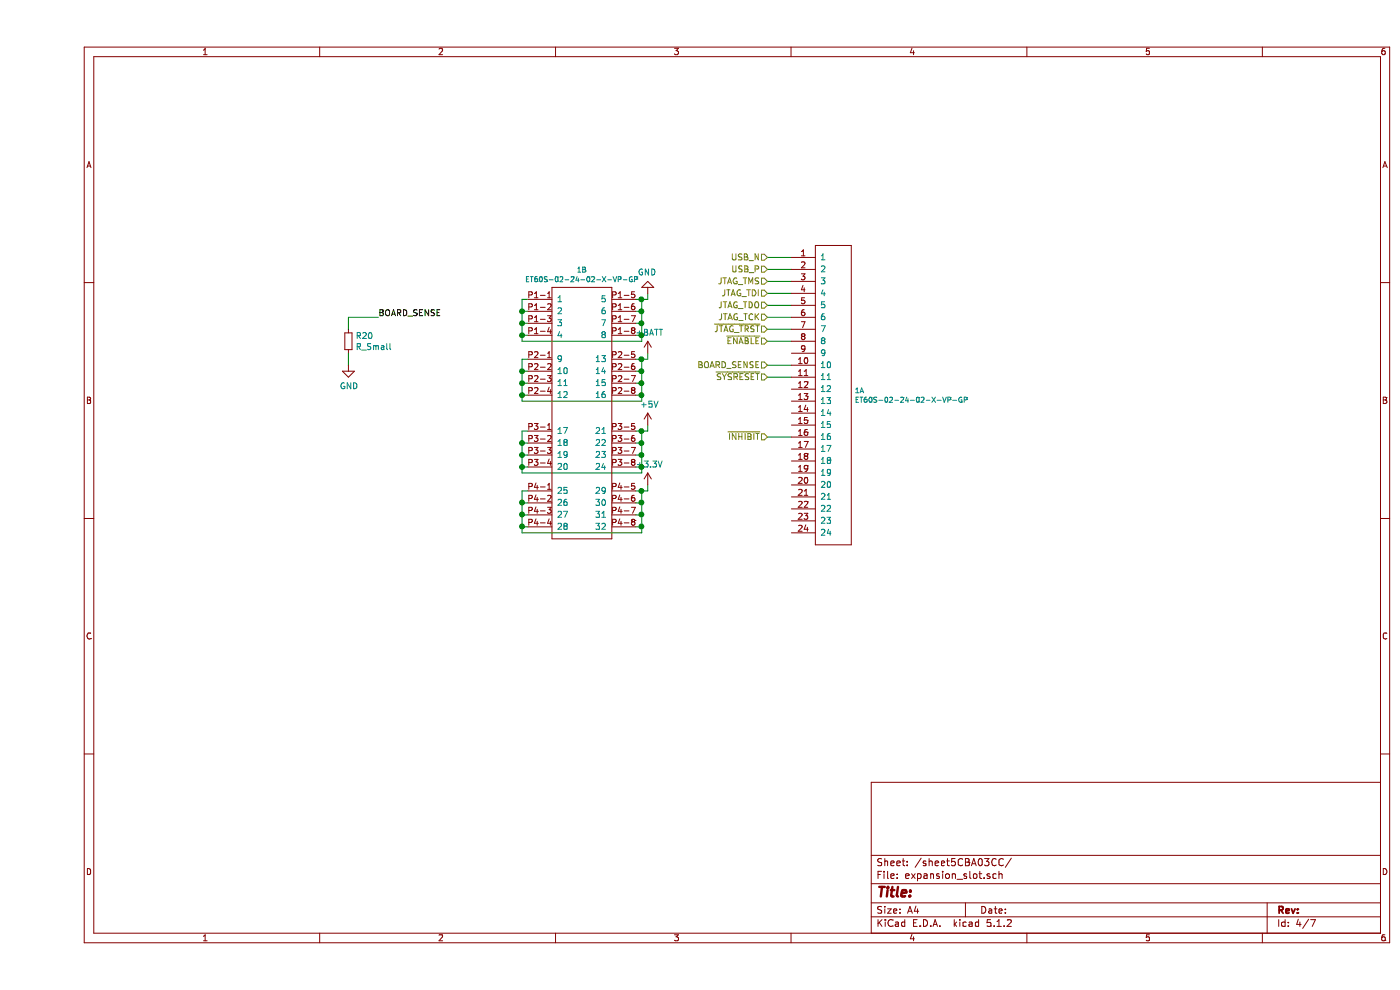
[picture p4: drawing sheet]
EESchema Schematic File Version 4
LIBS:Exodus1000-cache
EELAYER 29 0
EELAYER END
$Descr A4 11693 8268
encoding utf-8
Sheet 7 7
Title ""
Date ""
Rev ""
Comp ""
Comment1 ""
Comment2 ""
Comment3 ""
Comment4 ""
$EndDescr
Wire Wire Line
	5000 2500 5050 2500
Wire Wire Line
	5100 2500 5100 2450
Wire Wire Line
	5000 3000 5050 3000
Wire Wire Line
	5100 3000 5100 2950
Wire Wire Line
	5000 3600 5050 3600
Wire Wire Line
	5100 3600 5100 3550
Wire Wire Line
	5000 4100 5050 4100
Wire Wire Line
	5100 4100 5100 4050
$Comp
L power:GND #PWR?
U 1 1
P 5100 2450
AR Path="/5C8128A2/5C9582F3" Ref="#PWR?"  Part="1" 
AR Path="/5C8128A2/5C947A1C/5C9582F3" Ref="#PWR0129"  Part="1" 
AR Path="/5C8128A2/5C96CE86/5C9582F3" Ref="#PWR?"  Part="1" 
AR Path="/5C8128A2/5C96D12C/5C9582F3" Ref="#PWR?"  Part="1" 
AR Path="/5C8128A2/5C96D3D2/5C9582F3" Ref="#PWR?"  Part="1" 
AR Path="/5C8128A2/5C97B26C/5C9582F3" Ref="#PWR0133"  Part="1" 
AR Path="/5C8128A2/5C97B51C/5C9582F3" Ref="#PWR0137"  Part="1" 
AR Path="/5C8128A2/5C97B7CC/5C9582F3" Ref="#PWR0141"  Part="1" 
AR Path="/5CBA0410/5C9582F3" Ref="#PWR0144"  Part="1" 
AR Path="/5CBA041D/5C9582F3" Ref="#PWR0151"  Part="1" 
AR Path="/5CBA042A/5C9582F3" Ref="#PWR0156"  Part="1" 
AR Path="/5CBA0437/5C9582F3" Ref="#PWR0161"  Part="1" 
F 0 "#PWR0161" H 5100 2200 50  0001 C CNN
F 1 "GND" H 5105 2277 50  0000 C CNN
F 2 "" H 5100 2450 50  0001 C CNN
F 3 "" H 5100 2450 50  0001 C CNN
	1    5100 2450
	-1   0    0    1   
$EndComp
$Comp
L power:+BATT #PWR?
U 1 1
P 5100 2950
AR Path="/5C8128A2/5C9582F9" Ref="#PWR?"  Part="1" 
AR Path="/5C8128A2/5C947A1C/5C9582F9" Ref="#PWR0130"  Part="1" 
AR Path="/5C8128A2/5C96CE86/5C9582F9" Ref="#PWR?"  Part="1" 
AR Path="/5C8128A2/5C96D12C/5C9582F9" Ref="#PWR?"  Part="1" 
AR Path="/5C8128A2/5C96D3D2/5C9582F9" Ref="#PWR?"  Part="1" 
AR Path="/5C8128A2/5C97B26C/5C9582F9" Ref="#PWR0134"  Part="1" 
AR Path="/5C8128A2/5C97B51C/5C9582F9" Ref="#PWR0138"  Part="1" 
AR Path="/5C8128A2/5C97B7CC/5C9582F9" Ref="#PWR0142"  Part="1" 
AR Path="/5CBA0410/5C9582F9" Ref="#PWR0145"  Part="1" 
AR Path="/5CBA041D/5C9582F9" Ref="#PWR0152"  Part="1" 
AR Path="/5CBA042A/5C9582F9" Ref="#PWR0157"  Part="1" 
AR Path="/5CBA0437/5C9582F9" Ref="#PWR0162"  Part="1" 
F 0 "#PWR0162" H 5100 2800 50  0001 C CNN
F 1 "+BATT" H 5115 3123 50  0000 C CNN
F 2 "" H 5100 2950 50  0001 C CNN
F 3 "" H 5100 2950 50  0001 C CNN
	1    5100 2950
	1    0    0    -1  
$EndComp
$Comp
L power:+5V #PWR?
U 1 1
P 5100 3550
AR Path="/5C8128A2/5C9582FF" Ref="#PWR?"  Part="1" 
AR Path="/5C8128A2/5C947A1C/5C9582FF" Ref="#PWR0131"  Part="1" 
AR Path="/5C8128A2/5C96CE86/5C9582FF" Ref="#PWR?"  Part="1" 
AR Path="/5C8128A2/5C96D12C/5C9582FF" Ref="#PWR?"  Part="1" 
AR Path="/5C8128A2/5C96D3D2/5C9582FF" Ref="#PWR?"  Part="1" 
AR Path="/5C8128A2/5C97B26C/5C9582FF" Ref="#PWR0135"  Part="1" 
AR Path="/5C8128A2/5C97B51C/5C9582FF" Ref="#PWR0139"  Part="1" 
AR Path="/5C8128A2/5C97B7CC/5C9582FF" Ref="#PWR0143"  Part="1" 
AR Path="/5CBA0410/5C9582FF" Ref="#PWR0146"  Part="1" 
AR Path="/5CBA041D/5C9582FF" Ref="#PWR0153"  Part="1" 
AR Path="/5CBA042A/5C9582FF" Ref="#PWR0158"  Part="1" 
AR Path="/5CBA0437/5C9582FF" Ref="#PWR0163"  Part="1" 
F 0 "#PWR0163" H 5100 3400 50  0001 C CNN
F 1 "+5V" H 5115 3723 50  0000 C CNN
F 2 "" H 5100 3550 50  0001 C CNN
F 3 "" H 5100 3550 50  0001 C CNN
	1    5100 3550
	1    0    0    -1  
$EndComp
$Comp
L power:+3.3V #PWR?
U 1 1
P 5100 4050
AR Path="/5C8128A2/5C958305" Ref="#PWR?"  Part="1" 
AR Path="/5C8128A2/5C947A1C/5C958305" Ref="#PWR0132"  Part="1" 
AR Path="/5C8128A2/5C96CE86/5C958305" Ref="#PWR?"  Part="1" 
AR Path="/5C8128A2/5C96D12C/5C958305" Ref="#PWR?"  Part="1" 
AR Path="/5C8128A2/5C96D3D2/5C958305" Ref="#PWR?"  Part="1" 
AR Path="/5C8128A2/5C97B26C/5C958305" Ref="#PWR0136"  Part="1" 
AR Path="/5C8128A2/5C97B51C/5C958305" Ref="#PWR0140"  Part="1" 
AR Path="/5C8128A2/5C97B7CC/5C958305" Ref="#PWR0176"  Part="1" 
AR Path="/5CBA0410/5C958305" Ref="#PWR0147"  Part="1" 
AR Path="/5CBA041D/5C958305" Ref="#PWR0154"  Part="1" 
AR Path="/5CBA042A/5C958305" Ref="#PWR0159"  Part="1" 
AR Path="/5CBA0437/5C958305" Ref="#PWR0164"  Part="1" 
F 0 "#PWR0164" H 5100 3900 50  0001 C CNN
F 1 "+3.3V" H 5115 4223 50  0000 C CNN
F 2 "" H 5100 4050 50  0001 C CNN
F 3 "" H 5100 4050 50  0001 C CNN
	1    5100 4050
	1    0    0    -1  
$EndComp
Wire Wire Line
	6100 2150 6300 2150
Wire Wire Line
	6300 2250 6100 2250
Wire Wire Line
	6300 2350 6100 2350
Wire Wire Line
	6300 2450 6100 2450
Wire Wire Line
	6300 2550 6100 2550
Wire Wire Line
	6300 2650 6100 2650
Text HLabel 6100 2250 0    50   Input ~ 0
USB_P
Text HLabel 6100 2150 0    50   Input ~ 0
USB_N
Text HLabel 6100 2650 0    50   Input ~ 0
JTAG_TCK
Text HLabel 6100 2450 0    50   Input ~ 0
JTAG_TDI
Text HLabel 6100 2550 0    50   Input ~ 0
JTAG_TDO
Text HLabel 6100 2350 0    50   Input ~ 0
JTAG_TMS
Wire Wire Line
	6300 2750 6100 2750
Text HLabel 6100 2750 0    50   Input ~ 0
~JTAG_TRST
Wire Wire Line
	6300 2850 6100 2850
Wire Wire Line
	6300 3650 6100 3650
Text HLabel 6100 2850 0    50   Input ~ 0
~ENABLE
Text HLabel 6100 3650 0    50   Input ~ 0
~INHIBIT
Wire Wire Line
	6300 3050 6100 3050
Text HLabel 6100 3050 0    50   Input ~ 0
BOARD_SENSE
Wire Wire Line
	6300 3150 6100 3150
Text HLabel 6100 3150 0    50   Input ~ 0
~SYSRESET
Text Label 2850 2650 0    50   ~ 0
BOARD_SENSE
$Comp
L Device:R_Small R?
U 1 1
P 2600 2850
AR Path="/5C8128A2/5CD70420" Ref="R?"  Part="1" 
AR Path="/5C8128A2/5C947A1C/5CD70420" Ref="R31"  Part="1" 
AR Path="/5C8128A2/5C97B26C/5CD70420" Ref="R32"  Part="1" 
AR Path="/5C8128A2/5C97B51C/5CD70420" Ref="R33"  Part="1" 
AR Path="/5C8128A2/5C97B7CC/5CD70420" Ref="R35"  Part="1" 
AR Path="/5CBA0410/5CD70420" Ref="R20"  Part="1" 
AR Path="/5CBA041D/5CD70420" Ref="R21"  Part="1" 
AR Path="/5CBA042A/5CD70420" Ref="R22"  Part="1" 
AR Path="/5CBA0437/5CD70420" Ref="R23"  Part="1" 
F 0 "R23" H 2659 2896 50  0000 L CNN
F 1 "R_Small" H 2659 2805 50  0000 L CNN
F 2 "Resistor_SMD:R_0603_1608Metric" H 2600 2850 50  0001 C CNN
F 3 "~" H 2600 2850 50  0001 C CNN
	1    2600 2850
	1    0    0    -1  
$EndComp
Wire Wire Line
	2600 2950 2600 3050
$Comp
L power:GND #PWR?
U 1 1
P 2600 3050
AR Path="/5C8128A2/5CD70428" Ref="#PWR?"  Part="1" 
AR Path="/5C8128A2/5C947A1C/5CD70428" Ref="#PWR0185"  Part="1" 
AR Path="/5C8128A2/5C97B26C/5CD70428" Ref="#PWR0186"  Part="1" 
AR Path="/5C8128A2/5C97B51C/5CD70428" Ref="#PWR0187"  Part="1" 
AR Path="/5C8128A2/5C97B7CC/5CD70428" Ref="#PWR0192"  Part="1" 
AR Path="/5CBA0410/5CD70428" Ref="#PWR0148"  Part="1" 
AR Path="/5CBA041D/5CD70428" Ref="#PWR0155"  Part="1" 
AR Path="/5CBA042A/5CD70428" Ref="#PWR0160"  Part="1" 
AR Path="/5CBA0437/5CD70428" Ref="#PWR0165"  Part="1" 
F 0 "#PWR0165" H 2600 2800 50  0001 C CNN
F 1 "GND" H 2605 2877 50  0000 C CNN
F 2 "" H 2600 3050 50  0001 C CNN
F 3 "" H 2600 3050 50  0001 C CNN
	1    2600 3050
	1    0    0    -1  
$EndComp
Wire Wire Line
	2600 2750 2600 2650
Wire Wire Line
	2600 2650 2850 2650
$Comp
L Exodus_Connectors:ET60S-02-24-02-X-VP-GP 3
U 1 1
P 6300 2150
AR Path="/5CBA042A/5CD0546A" Ref="3"  Part="1" 
AR Path="/5CBA0410/5CD0546A" Ref="1"  Part="1" 
AR Path="/5CBA041D/5CD0546A" Ref="2"  Part="1" 
AR Path="/5CBA0437/5CD0546A" Ref="4"  Part="1" 
F 0 "4" H 6828 1040 42  0000 L CNN
F 1 "ET60S-02-24-02-X-VP-GP" H 6828 961 42  0000 L CNN
F 2 "Exodus_Connectors:ET60S-02-24-02-X-VP-GP" H 6300 2150 50  0001 C CNN
F 3 "" H 6300 2150 50  0001 C CNN
	1    6300 2150
	1    0    0    -1  
$EndComp
Wire Wire Line
	4100 2500 4050 2500
Wire Wire Line
	4050 2500 4050 2600
Wire Wire Line
	4100 2600 4050 2600
Connection ~ 4050 2600
Wire Wire Line
	4050 2600 4050 2700
Wire Wire Line
	4100 2700 4050 2700
Connection ~ 4050 2700
Wire Wire Line
	4050 2700 4050 2800
Wire Wire Line
	4100 2800 4050 2800
Connection ~ 4050 2800
Wire Wire Line
	4050 2800 4050 2850
Wire Wire Line
	5050 2850 5050 2800
Connection ~ 5050 2500
Wire Wire Line
	5050 2500 5100 2500
Wire Wire Line
	5000 2600 5050 2600
Connection ~ 5050 2600
Wire Wire Line
	5050 2600 5050 2500
Wire Wire Line
	5000 2700 5050 2700
Connection ~ 5050 2700
Wire Wire Line
	5050 2700 5050 2600
Wire Wire Line
	5000 2800 5050 2800
Connection ~ 5050 2800
Wire Wire Line
	5050 2800 5050 2700
Wire Wire Line
	4050 2850 5050 2850
Wire Wire Line
	4050 3000 4050 3100
Wire Wire Line
	4100 3000 4050 3000
Wire Wire Line
	4100 3100 4050 3100
Connection ~ 4050 3100
Wire Wire Line
	4050 3100 4050 3200
Wire Wire Line
	4100 3200 4050 3200
Connection ~ 4050 3200
Wire Wire Line
	4050 3200 4050 3300
Wire Wire Line
	4100 3300 4050 3300
Connection ~ 4050 3300
Wire Wire Line
	4050 3300 4050 3350
Wire Wire Line
	5050 3350 5050 3300
Wire Wire Line
	4050 3350 5050 3350
Connection ~ 5050 3000
Wire Wire Line
	5050 3000 5100 3000
Wire Wire Line
	5000 3100 5050 3100
Connection ~ 5050 3100
Wire Wire Line
	5050 3100 5050 3000
Wire Wire Line
	5000 3200 5050 3200
Connection ~ 5050 3200
Wire Wire Line
	5050 3200 5050 3100
Wire Wire Line
	5000 3300 5050 3300
Connection ~ 5050 3300
Wire Wire Line
	5050 3300 5050 3200
Wire Wire Line
	4100 3600 4050 3600
Wire Wire Line
	4050 3600 4050 3700
Wire Wire Line
	4050 3950 5050 3950
Wire Wire Line
	5050 3950 5050 3900
Connection ~ 5050 3600
Wire Wire Line
	5050 3600 5100 3600
Wire Wire Line
	5000 3700 5050 3700
Connection ~ 5050 3700
Wire Wire Line
	5050 3700 5050 3600
Wire Wire Line
	5000 3800 5050 3800
Connection ~ 5050 3800
Wire Wire Line
	5050 3800 5050 3700
Wire Wire Line
	5000 3900 5050 3900
Connection ~ 5050 3900
Wire Wire Line
	5050 3900 5050 3800
Wire Wire Line
	4100 3900 4050 3900
Connection ~ 4050 3900
Wire Wire Line
	4050 3900 4050 3950
Wire Wire Line
	4100 3800 4050 3800
Connection ~ 4050 3800
Wire Wire Line
	4050 3800 4050 3900
Wire Wire Line
	4100 3700 4050 3700
Connection ~ 4050 3700
Wire Wire Line
	4050 3700 4050 3800
$Comp
L Exodus_Connectors:ET60S-02-24-02-X-VP-GP 3
U 2 1
P 4100 2500
AR Path="/5CBA042A/5CD08AE4" Ref="3"  Part="2" 
AR Path="/5CBA0410/5CD08AE4" Ref="1"  Part="2" 
AR Path="/5CBA041D/5CD08AE4" Ref="2"  Part="2" 
AR Path="/5CBA0437/5CD08AE4" Ref="4"  Part="2" 
F 0 "4" H 4550 2747 42  0000 C CNN
F 1 "ET60S-02-24-02-X-VP-GP" H 4550 2668 42  0000 C CNN
F 2 "Exodus_Connectors:ET60S-02-24-02-X-VP-GP" H 4100 2500 50  0001 C CNN
F 3 "" H 4100 2500 50  0001 C CNN
	2    4100 2500
	1    0    0    -1  
$EndComp
Wire Wire Line
	4100 4100 4050 4100
Wire Wire Line
	4050 4100 4050 4200
Wire Wire Line
	4050 4450 5050 4450
Wire Wire Line
	5050 4450 5050 4400
Connection ~ 5050 4100
Wire Wire Line
	5050 4100 5100 4100
Wire Wire Line
	5000 4200 5050 4200
Connection ~ 5050 4200
Wire Wire Line
	5050 4200 5050 4100
Wire Wire Line
	5000 4300 5050 4300
Connection ~ 5050 4300
Wire Wire Line
	5050 4300 5050 4200
Wire Wire Line
	5000 4400 5050 4400
Connection ~ 5050 4400
Wire Wire Line
	5050 4400 5050 4300
Wire Wire Line
	4100 4400 4050 4400
Connection ~ 4050 4400
Wire Wire Line
	4050 4400 4050 4450
Wire Wire Line
	4100 4300 4050 4300
Connection ~ 4050 4300
Wire Wire Line
	4050 4300 4050 4400
Wire Wire Line
	4100 4200 4050 4200
Connection ~ 4050 4200
Wire Wire Line
	4050 4200 4050 4300
$EndSCHEMATC
